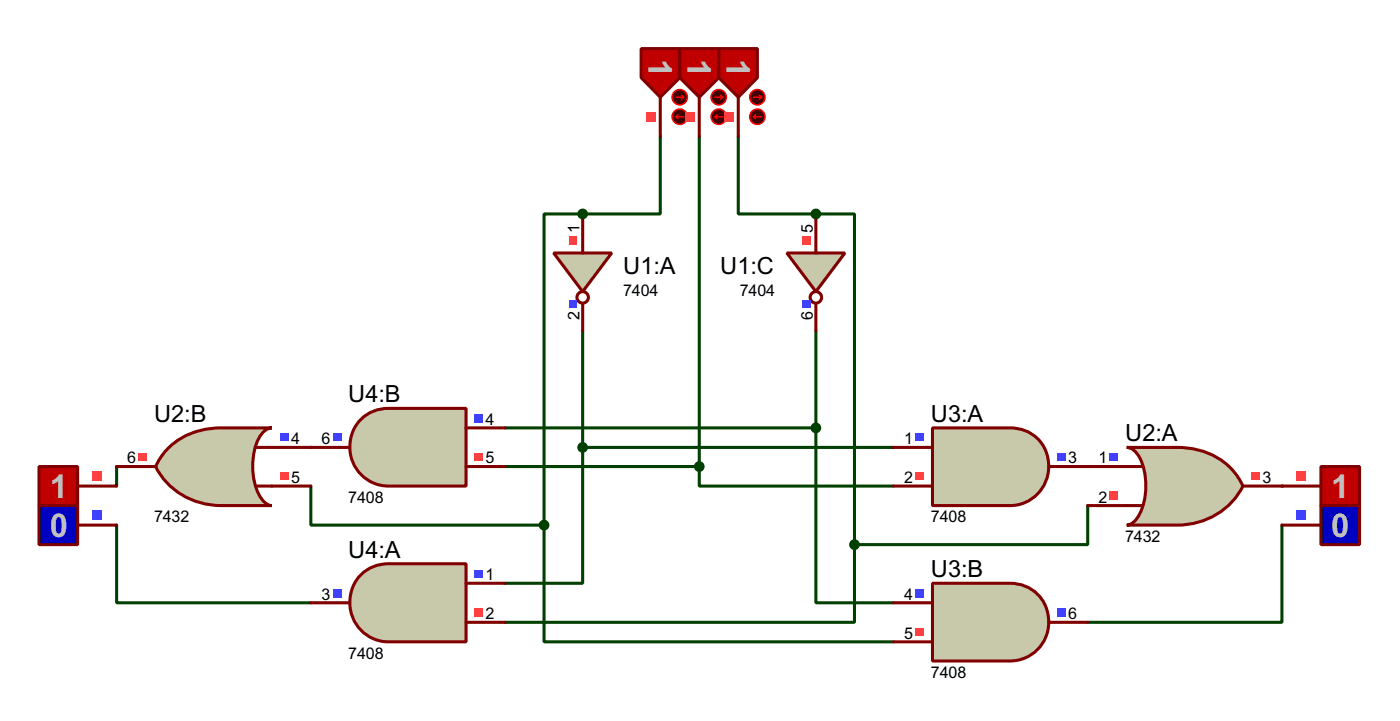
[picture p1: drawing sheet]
<svg xmlns="http://www.w3.org/2000/svg" width="183mm" height="94mm" viewBox="0 0 183 94" stroke-linecap="round" stroke-linejoin="round" font-family="sans-serif">
<path d="M167.7 68.6v12.7h-25.4" fill="none" stroke="#004000" stroke-width=".4"/>
<g fill="#004000">
<circle cx="142.3" cy="61" r=".2"/>
<circle cx="167.7" cy="63.5" r=".2"/>
</g>
<path d="M15.3 68.6v10.2h25.4" fill="none" stroke="#004000" stroke-width=".4"/>
<circle cx="40.7" cy="58.5" r=".2" fill="#004000"/>
<path d="M86.4 17.8v10.2h-10.2M15.3 61v2.5" fill="none" stroke="#004000" stroke-width=".4"/>
<circle cx="76.2" cy="28" r=".2" fill="#004000"/>
<path d="M96.6 17.8v10.2h10.1" fill="none" stroke="#004000" stroke-width=".4"/>
<circle cx="106.7" cy="28" r=".2" fill="#004000"/>
<g fill="none" stroke="#004000" stroke-width=".4">
<path d="M91.5 17.8v43.2M76.2 28h-5v40.6M106.7 28h5.1v43.2M66.1 55.9h40.6M76.2 58.5v17.7h-10.1M76.2 43.2v15.3M76.2 58.5h40.7M106.7 55.9v22.9h10.2M106.7 43.2v12.7M40.7 63.5v5.1h30.5M66.1 61h25.4M71.2 68.6v15.3h45.7"/>
<path d="M91.5 61v2.5h25.4M111.8 71.2v10.1h-45.7M142.3 66.1v5.1h-30.5"/>
</g>
<path d="M83.9 6.4h5v3.8l-2.5 2.5-2.5-2.5z" fill-rule="evenodd" fill="#c00000" stroke="#800000" stroke-width=".4"/>
<path d="M86.4 12.7v5.1" fill="none" stroke="#800000" stroke-width=".4"/>
<circle cx="88.9" cy="12.7" r="1" fill="#400000" stroke="#f00" stroke-width=".2"/>
<path d="M88.4 12.7h1M89.2 12.5l.2 .2M89.4 12.7l-.2 .3" fill="none" stroke="#f00" stroke-width=".2"/>
<circle cx="88.9" cy="15.3" r="1" fill="#400000" stroke="#f00" stroke-width=".2"/>
<path d="M88.4 15.3l.3 .2M88.4 15.3h1M88.7 15l-.3 .3" fill="none" stroke="#f00" stroke-width=".2"/>
<path d="M84.5 14.6h1.3v1.3h-1.3z" fill="#ff4040"/>
<path d="M88.9 6.4h5.1v3.8l-2.5 2.5-2.6-2.5z" fill-rule="evenodd" fill="#c00000" stroke="#800000" stroke-width=".4"/>
<path d="M91.5 12.7v5.1" fill="none" stroke="#800000" stroke-width=".4"/>
<circle cx="94" cy="12.7" r="1" fill="#400000" stroke="#f00" stroke-width=".2"/>
<path d="M93.5 12.7h1M94.3 12.5l.2 .2M94.5 12.7l-.2 .3" fill="none" stroke="#f00" stroke-width=".2"/>
<circle cx="94" cy="15.3" r="1" fill="#400000" stroke="#f00" stroke-width=".2"/>
<path d="M93.5 15.3l.3 .2M93.5 15.3h1M93.8 15l-.3 .3" fill="none" stroke="#f00" stroke-width=".2"/>
<path d="M89.6 14.6h1.2v1.3h-1.2z" fill="#ff4040"/>
<path d="M94 6.4h5.1v3.8l-2.5 2.5-2.6-2.5z" fill-rule="evenodd" fill="#c00000" stroke="#800000" stroke-width=".4"/>
<path d="M96.6 12.7v5.1" fill="none" stroke="#800000" stroke-width=".4"/>
<circle cx="99" cy="12.7" r="1" fill="#400000" stroke="#f00" stroke-width=".2"/>
<path d="M98.6 12.7h1M99.3 12.5l.3 .2M99.6 12.7l-.3 .3" fill="none" stroke="#f00" stroke-width=".2"/>
<circle cx="99" cy="15.3" r="1" fill="#400000" stroke="#f00" stroke-width=".2"/>
<path d="M98.6 15.3l.2 .2M98.6 15.3h1M98.8 15l-.2 .3" fill="none" stroke="#f00" stroke-width=".2"/>
<path d="M94.7 14.6h1.2v1.3h-1.2z" fill="#ff4040"/>
<path d="M72.4 33.1h7.6l-3.8 5z" fill="#c8c8aa" stroke="#800000" stroke-width=".4"/>
<g fill="none" stroke="#800000" stroke-width=".4">
<path d="M76.2 28v5.1M76.2 39.7v3.5"/>
<circle cx="76.2" cy="38.9" r=".75"/>
</g>
<path d="M74.5 30.9h1v1h-1z" fill="#ff4040"/>
<path d="M74.5 39.3h1v1h-1z" fill="#4040ff"/>
<path d="M102.9 33.1h7.6l-3.8 5z" fill="#c8c8aa" stroke="#800000" stroke-width=".4"/>
<g fill="none" stroke="#800000" stroke-width=".4">
<path d="M106.7 28v5.1M106.7 39.7v3.5"/>
<circle cx="106.7" cy="38.9" r=".75"/>
</g>
<path d="M104.9 30.9h1.1v1h-1.1z" fill="#ff4040"/>
<path d="M104.9 39.3h1.1v1h-1.1z" fill="#4040ff"/>
<path d="M172.8 66.1h5v5.1h-5z" fill-rule="evenodd" fill="#0000c0" stroke="#800000" stroke-width=".4"/>
<path d="M167.7 68.6h5.1" fill="none" stroke="#800000" stroke-width=".4"/>
<path d="M169.6 66.7h1.3v1.3h-1.3z" fill="#4040ff"/>
<path d="M147.4 58.5h6.6a9.1 9.1 0 0 1 8.6 5 9.5 9.5 0 0 1-8.6 5.1h-6.6a2.27 2.27 0 0 0 1.7-1.5 8.8 8.8 0 0 0 0-7.3 2.17 2.17 0 0 0-1.7-1.3z" fill-rule="evenodd" fill="#c8c8aa" stroke="#800000" stroke-width=".4"/>
<path d="M142.3 61h7.1M142.3 66.1h7.1M162.6 63.5h5.1" fill="none" stroke="#800000" stroke-width=".4"/>
<path d="M145.2 59.2h1v1h-1z" fill="#4040ff"/>
<g fill="#ff4040">
<path d="M145.2 64.3h1v1h-1z"/>
<path d="M163.7 61.8h1.1v1h-1.1z"/>
</g>
<path d="M122 76.2h10.1a5.1 5.1 0 0 1 5.1 5.1 5.1 5.1 0 0 1-5.1 5.1h-10.1z" fill-rule="evenodd" fill="#c8c8aa" stroke="#800000" stroke-width=".4"/>
<path d="M116.9 78.8h5.1M116.9 83.9h5.1M137.2 81.3h5.1" fill="none" stroke="#800000" stroke-width=".4"/>
<path d="M119.8 77h1v1h-1z" fill="#4040ff"/>
<path d="M119.8 82.1h1v1h-1z" fill="#ff4040"/>
<path d="M138.3 79.5h1.1v1.1h-1.1z" fill="#4040ff"/>
<path d="M122 55.9h10.1a5.1 5.1 0 0 1 4.9 3.7 5.1 5.1 0 0 1-2.3 5.8l-.8 .3-.9 .3-.9 .1h-10.1z" fill-rule="evenodd" fill="#c8c8aa" stroke="#800000" stroke-width=".4"/>
<path d="M116.9 58.5h5.1M116.9 63.5h5.1M137.2 61h5.1" fill="none" stroke="#800000" stroke-width=".4"/>
<path d="M119.8 56.7h1v1h-1z" fill="#4040ff"/>
<path d="M119.8 61.8h1v1h-1z" fill="#ff4040"/>
<path d="M138.3 59.2h1.1v1h-1.1z" fill="#4040ff"/>
<path d="M172.8 61h5v5.1h-5z" fill-rule="evenodd" fill="#c00000" stroke="#800000" stroke-width=".4"/>
<path d="M167.7 63.5h5.1" fill="none" stroke="#800000" stroke-width=".4"/>
<path d="M169.6 61.6h1.3v1.3h-1.3z" fill="#ff4040"/>
<path d="M5.1 66.1h5.1v5.1h-5.1z" fill-rule="evenodd" fill="#0000c0" stroke="#800000" stroke-width=".4"/>
<path d="M10.2 68.6h5.1" fill="none" stroke="#800000" stroke-width=".4"/>
<path d="M12.1 66.7h1.3v1.3h-1.3z" fill="#4040ff"/>
<path d="M22 58.6a9.6 9.6 0 0 1 7-2.7h6.6a2.17 2.17 0 0 0-1.8 1.4 8.6 8.6 0 0 0 .4 7.9l.4 .4 .5 .3 .5 .2h-6.6a9.5 9.5 0 0 1-8.6-5.1l.4-.9z" fill-rule="evenodd" fill="#c8c8aa" stroke="#800000" stroke-width=".4"/>
<path d="M33.6 58.5h7.1M15.3 61h5.1M33.6 63.5h7.1" fill="none" stroke="#800000" stroke-width=".4"/>
<path d="M36.7 56.7h1.1v1h-1.1z" fill="#4040ff"/>
<g fill="#ff4040">
<path d="M36.7 61.8h1.1v1h-1.1z"/>
<path d="M18.2 59.2h1v1h-1z"/>
</g>
<path d="M46.9 75.4a5 5 0 0 1 3.9-1.7h10.2v10.2h-10.2a5.2 5.2 0 0 1-4.6-3.1 5.2 5.2 0 0 1 .7-5.4z" fill-rule="evenodd" fill="#c8c8aa" stroke="#800000" stroke-width=".4"/>
<path d="M40.7 78.8h5.1M61 76.2h5.1M61 81.3h5.1" fill="none" stroke="#800000" stroke-width=".4"/>
<path d="M62.1 74.5h1.1v1h-1.1z" fill="#4040ff"/>
<path d="M62.1 79.5h1.1v1.1h-1.1z" fill="#ff4040"/>
<path d="M43.6 77h1v1h-1z" fill="#4040ff"/>
<path d="M46.9 55.1a5 5 0 0 1 3.9-1.7h10.2v10.1h-10.2a5.1 5.1 0 0 1-4.6-3 5.1 5.1 0 0 1 .7-5.4z" fill-rule="evenodd" fill="#c8c8aa" stroke="#800000" stroke-width=".4"/>
<path d="M40.7 58.5h5.1M61 55.9h5.1M61 61h5.1" fill="none" stroke="#800000" stroke-width=".4"/>
<path d="M62.1 54.1h1.1v1.1h-1.1z" fill="#4040ff"/>
<path d="M62.1 59.2h1.1v1h-1.1z" fill="#ff4040"/>
<path d="M43.6 56.7h1v1h-1z" fill="#4040ff"/>
<path d="M5.1 61h5.1v5.1h-5.1z" fill-rule="evenodd" fill="#c00000" stroke="#800000" stroke-width=".4"/>
<path d="M10.2 63.5h5.1" fill="none" stroke="#800000" stroke-width=".4"/>
<path d="M12.1 61.6h1.3v1.3h-1.3z" fill="#ff4040"/>
<g fill="#004000" stroke="#004000" stroke-width=".4">
<circle cx="76.2" cy="28" r=".5"/>
<circle cx="106.7" cy="28" r=".5"/>
<circle cx="111.7" cy="71.2" r=".5"/>
<circle cx="76.2" cy="58.5" r=".5"/>
<circle cx="91.4" cy="61" r=".5"/>
<circle cx="71.1" cy="68.6" r=".5"/>
<circle cx="106.7" cy="55.9" r=".5"/>
</g>
<g font-size="4.8" fill="#c0c0c0">
<text x="84.8" y="7.8" transform="rotate(90 84.8 7.8)">1</text>
<text x="89.9" y="7.8" transform="rotate(90 89.9 7.8)">1</text>
<text x="95" y="7.7" transform="rotate(90 95 7.7)">1</text>
<text x="6.5" y="65.1">1</text>
<text x="174.1" y="65.1">1</text>
<text x="6.5" y="70.2">0</text>
<text x="174.1" y="70.2">0</text>
</g>
<g font-size="3.5">
<text x="81.5" y="35.8">U1:A</text>
<text x="94.2" y="35.8">U1:C</text>
<text x="45.6" y="52.6">U4:B</text>
<text x="20.2" y="55.1">U2:B</text>
<text x="121.8" y="55.1">U3:A</text>
<text x="147.2" y="57.7">U2:A</text>
<text x="45.6" y="72.9">U4:A</text>
<text x="121.8" y="75.4">U3:B</text>
</g>
<g font-size="2.4">
<text x="75.8" y="30.5" transform="rotate(-90 75.8 30.5)">1</text>
<text x="106.3" y="30.5" transform="rotate(-90 106.3 30.5)">5</text>
<text x="75.8" y="41.8" transform="rotate(-90 75.8 41.8)">2</text>
<text x="81.5" y="38.6">7404</text>
<text x="96.8" y="38.6">7404</text>
<text x="106.3" y="41.8" transform="rotate(-90 106.3 41.8)">6</text>
<text x="38.1" y="58.1">4</text>
<text x="42.1" y="58.1">6</text>
<text x="63.5" y="55.5">4</text>
<text x="118.3" y="58.1">1</text>
<text x="16.7" y="60.6">6</text>
<text x="38.1" y="63.1">5</text>
<text x="45.6" y="65.7">7408</text>
<text x="63.5" y="60.6">5</text>
<text x="118.3" y="63.1">2</text>
<text x="139.7" y="60.6">3</text>
<text x="143.7" y="60.6">1</text>
<text x="143.7" y="65.7">2</text>
<text x="165.1" y="63.1">3</text>
<text x="20.2" y="68.3">7432</text>
<text x="121.8" y="68.3">7408</text>
<text x="147.2" y="70.8">7432</text>
<text x="63.5" y="75.8">1</text>
<text x="42.1" y="78.4">3</text>
<text x="63.5" y="80.9">2</text>
<text x="118.3" y="78.4">4</text>
<text x="118.3" y="83.5">5</text>
<text x="139.7" y="80.9">6</text>
<text x="45.6" y="86.1">7408</text>
<text x="121.8" y="88.6">7408</text>
</g>
</svg>
